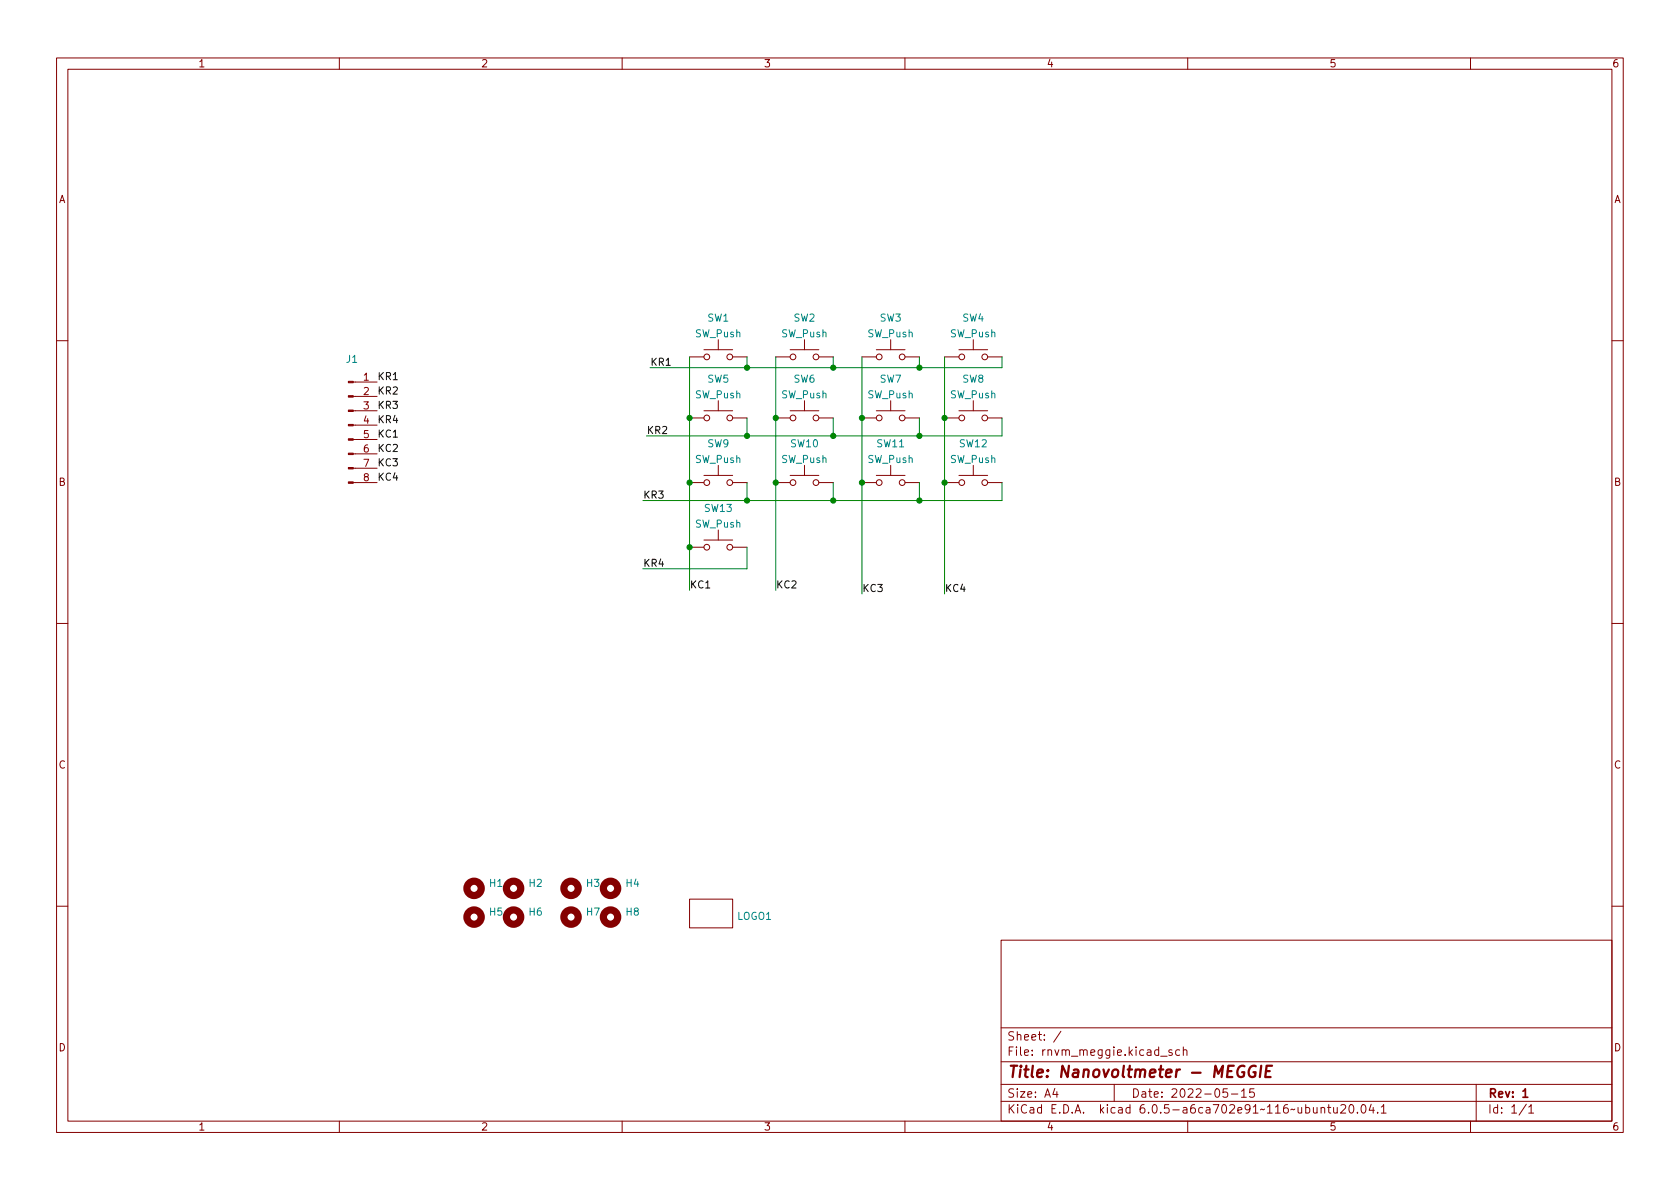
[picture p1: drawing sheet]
<svg xmlns="http://www.w3.org/2000/svg" width="297mm" height="210mm" viewBox="0 0 297 210" stroke-linecap="round" stroke-linejoin="round" font-family="sans-serif">
<g fill="none" stroke="#840000" stroke-width=".18">
<path d="M10 10.2h277v190.1h-277zM12 12.2h273v186.1h-273zM60 10.2v2M110 10.2v2M160 10.2v2M210 10.2v2M260 10.2v2M10 60.2h2M62.5 72.6h4.2M62.5 77.7h4.2M62.5 75.2h4.2M62.5 70.1h4.2"/>
<path d="M62.5 67.6h4.2M121.9 63.1h2.6M121.9 73.9h2.6M124.5 61.8h5M124.5 72.6h5M127 60.1v1.7M127 70.9v1.7M129.5 63.1h2.6M129.5 73.9h2.6M137.2 63.1h2.5M137.2 73.9h2.5M139.7 61.8h5.1"/>
<path d="M139.7 72.6h5.1M142.2 60.1v1.7M142.2 70.9v1.7M144.8 63.1h2.5M144.8 73.9h2.5M152.4 63.1h2.5M152.4 73.9h2.5M154.9 61.8h5.1M154.9 72.6h5.1M157.5 60.1v1.7M157.5 70.9v1.7M160 63.1h2.6"/>
<path d="M160 73.9h2.6M167 63.1h2.5M167 73.9h2.5M169.5 61.8h5.1M169.5 72.6h5.1M172.1 60.1v1.7M172.1 70.9v1.7M174.6 63.1h2.6M174.6 73.9h2.6M285 60.2h2M62.5 85.3h4.2M62.5 82.8h4.2"/>
<path d="M62.5 80.3h4.2M121.9 96.8h2.6M121.9 85.3h2.6M124.5 95.5h5M124.5 84.1h5M127 82.3v1.8M127 93.7v1.8M129.5 96.8h2.6M129.5 85.3h2.6M137.2 85.3h2.5M139.7 84.1h5.1M142.2 82.3v1.8"/>
<path d="M144.8 85.3h2.5M152.4 85.3h2.5M154.9 84.1h5.1M157.5 82.3v1.8M160 85.3h2.6M167 85.3h2.5M169.5 84.1h5.1M172.1 82.3v1.8M174.6 85.3h2.6M10 110.2h2M285 110.2h2M121.9 159h7.6v5.1h-7.6z"/>
<path d="M10 160.2h2M177 166.3h108v32h-108zM285 160.2h2M60 198.3v2M110 198.3v2M160 198.3v2M177 194.8h108M177 191.8h108M177 187.8h108M177 181.8h108M186.5 192.5l-.4 1h1M186.9 193v1"/>
<path d="M187.6 182.4l-1.3 1.9M197 191.8v3M205.2 186.8h1.2M207.2 185.7l-.3-.1-.3 .2 .1 .3 .5 .1v.4h-.6M208.6 185.7l-.5-.1-.2 .3v.4l.1 .3h.6M209.2 185.8l.2-.2 .4 .1 .1 .9M209.2 185.1v1.5M210 198.3v2M217 192.5h-.7l-.1 .7 .2-.1 .5 .1 .2 .2-.1 .5-.2 .1-.6-.1M217.7 193.5h1.2M219.5 193l.4-.5v1.5M219.5 194h.9"/>
<path d="M221.7 192.5h-.7l-.1 .7 .2-.1 .5 .1 .2 .2-.1 .5-.2 .1-.6-.1M233.6 196l.2-.2 .3 .1 .1 .9M233.6 195.8v1M234.7 195.8h.6M234.9 195.3v1.3l.4 .2M235.8 195.8l.1 1h.3l.2-.1M236.4 195.8v1M237.1 195.5l.5-.2 .3 .2v.3l-.9 1h.9M238.7 195.4l.2-.1a.81 .81 0 0 1 .5 .7 .81 .81 0 0 1-.3 .8h-.1a.81 .81 0 0 1-.6-.6 .81 .81 0 0 1 .3-.8zM240 196.7v.1M240.8 195.5l.2-.2a.81 .81 0 0 1 .6 .7 .81 .81 0 0 1-.3 .8h-.2a.81 .81 0 0 1-.3-1.3zM242.4 195.3l-.3 1h.9"/>
<path d="M242.8 195.8v1M243.6 196.7v.1M244.2 195.8l.4-.5v1.5M244.2 196.8h.9M260 198.3v2M261 191.8v6.5M269.9 195.3l-1.3 1.9M270.3 195.8l.4-.5v1.5M270.3 196.8h.9"/>
<circle cx="125" cy="63.1" r=".51"/>
<circle cx="125" cy="73.9" r=".51"/>
<circle cx="129" cy="73.9" r=".51"/>
<circle cx="129" cy="63.1" r=".51"/>
<circle cx="140.2" cy="63.1" r=".51"/>
<circle cx="140.2" cy="73.9" r=".51"/>
<circle cx="144.3" cy="63.1" r=".51"/>
<circle cx="144.3" cy="73.9" r=".51"/>
<circle cx="155.4" cy="63.1" r=".51"/>
<circle cx="155.4" cy="73.9" r=".51"/>
<circle cx="159.5" cy="63.1" r=".51"/>
<circle cx="159.5" cy="73.9" r=".51"/>
<circle cx="170.1" cy="73.9" r=".51"/>
<circle cx="170.1" cy="63.1" r=".51"/>
<circle cx="174.1" cy="73.9" r=".51"/>
<circle cx="174.1" cy="63.1" r=".51"/>
<circle cx="125" cy="85.3" r=".51"/>
<circle cx="125" cy="96.8" r=".51"/>
<circle cx="129" cy="96.8" r=".51"/>
<circle cx="129" cy="85.3" r=".51"/>
<circle cx="140.2" cy="85.3" r=".51"/>
<circle cx="144.3" cy="85.3" r=".51"/>
<circle cx="155.4" cy="85.3" r=".51"/>
<circle cx="159.5" cy="85.3" r=".51"/>
<circle cx="170.1" cy="85.3" r=".51"/>
<circle cx="174.1" cy="85.3" r=".51"/>
</g>
<path d="M269.3 193l.4-.5v1.5M269.3 194h.8" fill="none" stroke="#840000" stroke-width=".3"/>
<path d="M220 188.6a1.02 1.02 0 0 0-1.2 .6 1.02 1.02 0 0 0 .5 1.3l.6-.2 .1-.7h-.4M222 188.6a1.02 1.02 0 0 0-1.2 .6 1.02 1.02 0 0 0 .5 1.3l.6-.2 .1-.7h-.4M223 188.5l-.2 2M223.8 189.4h.7M224.9 188.5h-.9l-.3 2h1" fill="none" stroke="#840000" stroke-width=".4"/>
<g fill="none" stroke="#840000" stroke-width="1.3">
<circle cx="83.8" cy="157.1" r="1.27"/>
<circle cx="90.8" cy="157.1" r="1.27"/>
<circle cx="101" cy="157.1" r="1.27"/>
<circle cx="107.9" cy="157.1" r="1.27"/>
<circle cx="83.8" cy="162.2" r="1.27"/>
<circle cx="90.8" cy="162.2" r="1.27"/>
<circle cx="101" cy="162.2" r="1.27"/>
<circle cx="107.9" cy="162.2" r="1.27"/>
</g>
<g fill="#840000" stroke="#840000" stroke-width=".18">
<path d="M61.6 85.2h.9v.3h-.9z"/>
<path d="M61.6 82.7h.9v.2h-.9z"/>
<path d="M61.6 80.1h.9v.3h-.9z"/>
<path d="M61.6 77.6h.9v.2h-.9z"/>
<path d="M61.6 75.1h.9v.2h-.9z"/>
<path d="M61.6 72.5h.9v.3h-.9z"/>
<path d="M61.6 70h.9v.2h-.9z"/>
<path d="M61.6 67.4h.9v.3h-.9z"/>
</g>
<g fill="none" stroke="#008400" stroke-width=".18">
<path d="M121.9 63.1v41.3M132.1 63.1v1.9M132.1 73.9v3.2M137.2 63.1v41.3M147.3 63.1v1.9M147.3 73.9v3.2M152.4 63.1v41.9M162.6 63.1v1.9M162.6 73.9v3.2M167 63.1v41.9M177.2 73.9v3.2h-62.9M177.2 63.1v1.9h-62.3"/>
<path d="M132.1 85.3v3.2M132.1 96.8v3.8h-18.4M147.3 85.3v3.2M162.6 85.3v3.2M177.2 85.3v3.2h-63.5"/>
</g>
<g fill="#008400" stroke="#008400" stroke-width=".18">
<circle cx="137.2" cy="85.3" r=".46"/>
<circle cx="121.9" cy="85.3" r=".46"/>
<circle cx="132.1" cy="88.5" r=".46"/>
<circle cx="147.3" cy="77.1" r=".46"/>
<circle cx="137.2" cy="73.9" r=".46"/>
<circle cx="121.9" cy="96.8" r=".46"/>
<circle cx="147.3" cy="65" r=".46"/>
<circle cx="152.4" cy="73.9" r=".46"/>
<circle cx="132.1" cy="65" r=".46"/>
<circle cx="167" cy="85.3" r=".46"/>
<circle cx="162.6" cy="88.5" r=".46"/>
<circle cx="147.3" cy="88.5" r=".46"/>
<circle cx="162.6" cy="77.1" r=".46"/>
<circle cx="152.4" cy="85.3" r=".46"/>
<circle cx="162.6" cy="65" r=".46"/>
<circle cx="167" cy="73.9" r=".46"/>
<circle cx="121.9" cy="73.9" r=".46"/>
<circle cx="132.1" cy="77.1" r=".46"/>
</g>
<text font-size="2.8" fill="#840000" x="178" y="190.6">Title: Nanovoltmeter - MEGGIE</text>
<g font-size="2.1" fill="#840000">
<text x="178" y="184">Sheet: /</text>
<text x="178" y="186.7">File: rnvm_meggie.kicad_sch</text>
<text x="178" y="196.9">KiCad E.D.A. kicad 6.0.5-a6ca702e91~116~ubuntu20.04.1</text>
<text x="178" y="194.1">Size: A4</text>
<text x="200" y="194.1">Date: 2022-05-15</text>
<text x="263" y="194.1">Rev: 1</text>
<text x="263" y="196.9">Id: 1/1</text>
</g>
<g font-size="1.8" fill="#840000">
<text x="35" y="11.9">1</text>
<text x="85" y="11.9">2</text>
<text x="135" y="11.9">3</text>
<text x="185" y="11.9">4</text>
<text x="235" y="11.9">5</text>
<text x="285" y="11.9">6</text>
<text x="10.3" y="35.9">A</text>
<text x="285.3" y="35.9">A</text>
<text x="64.3" y="67.3">1</text>
<text x="64.3" y="69.8">2</text>
<text x="64.3" y="72.4">3</text>
<text x="64.3" y="74.9">4</text>
<text x="64.3" y="77.5">5</text>
<text x="64.3" y="80">6</text>
<text x="64.3" y="82.5">7</text>
<text x="10.3" y="85.9">B</text>
<text x="64.3" y="85.1">8</text>
<text x="285.3" y="85.9">B</text>
<text x="10.3" y="135.9">C</text>
<text x="285.3" y="135.9">C</text>
<text x="10.3" y="185.9">D</text>
<text x="285.3" y="185.9">D</text>
<text x="35" y="199.9">1</text>
<text x="85" y="199.9">2</text>
<text x="135" y="199.9">3</text>
<text x="185" y="199.9">4</text>
<text x="235" y="199.9">5</text>
<text x="285" y="199.9">6</text>
</g>
<g font-size="1.8" fill="#008484">
<text x="122.9" y="59.6">SW_Push</text>
<text x="125.1" y="56.9">SW1</text>
<text x="138.2" y="59.6">SW_Push</text>
<text x="140.3" y="56.9">SW2</text>
<text x="153.4" y="59.6">SW_Push</text>
<text x="155.6" y="56.9">SW3</text>
<text x="168" y="59.6">SW_Push</text>
<text x="170.2" y="56.9">SW4</text>
<text x="61.2" y="64.2">J1</text>
<text x="122.9" y="70.4">SW_Push</text>
<text x="125.1" y="67.7">SW5</text>
<text x="138.2" y="70.4">SW_Push</text>
<text x="140.3" y="67.7">SW6</text>
<text x="153.4" y="70.4">SW_Push</text>
<text x="155.6" y="67.7">SW7</text>
<text x="168" y="70.4">SW_Push</text>
<text x="170.2" y="67.7">SW8</text>
<text x="122.9" y="81.9">SW_Push</text>
<text x="125.1" y="79.1">SW9</text>
<text x="138.2" y="81.9">SW_Push</text>
<text x="139.8" y="79.1">SW10</text>
<text x="153.4" y="81.9">SW_Push</text>
<text x="155.1" y="79.1">SW11</text>
<text x="168" y="81.9">SW_Push</text>
<text x="169.7" y="79.1">SW12</text>
<text x="122.9" y="93.3">SW_Push</text>
<text x="124.6" y="90.5">SW13</text>
<text x="86.6" y="156.8">H1</text>
<text x="86.6" y="161.9">H5</text>
<text x="93.6" y="161.9">H6</text>
<text x="93.6" y="156.8">H2</text>
<text x="103.7" y="156.8">H3</text>
<text x="103.7" y="161.9">H7</text>
<text x="110.7" y="156.8">H4</text>
<text x="110.7" y="161.9">H8</text>
<text x="130.3" y="162.7">LOGO1</text>
</g>
<g font-size="1.8">
<text x="114.9" y="64.7">KR1</text>
<text x="66.7" y="67.2">KR1</text>
<text x="66.7" y="69.7">KR2</text>
<text x="66.7" y="77.4">KC1</text>
<text x="66.7" y="72.3">KR3</text>
<text x="66.7" y="74.8">KR4</text>
<text x="114.3" y="76.7">KR2</text>
<text x="66.7" y="79.9">KC2</text>
<text x="66.7" y="82.4">KC3</text>
<text x="66.7" y="85">KC4</text>
<text x="113.7" y="88.2">KR3</text>
<text x="113.7" y="100.2">KR4</text>
<text x="121.9" y="104">KC1</text>
<text x="137.2" y="104">KC2</text>
<text x="152.4" y="104.7">KC3</text>
<text x="167" y="104.7">KC4</text>
</g>
</svg>
